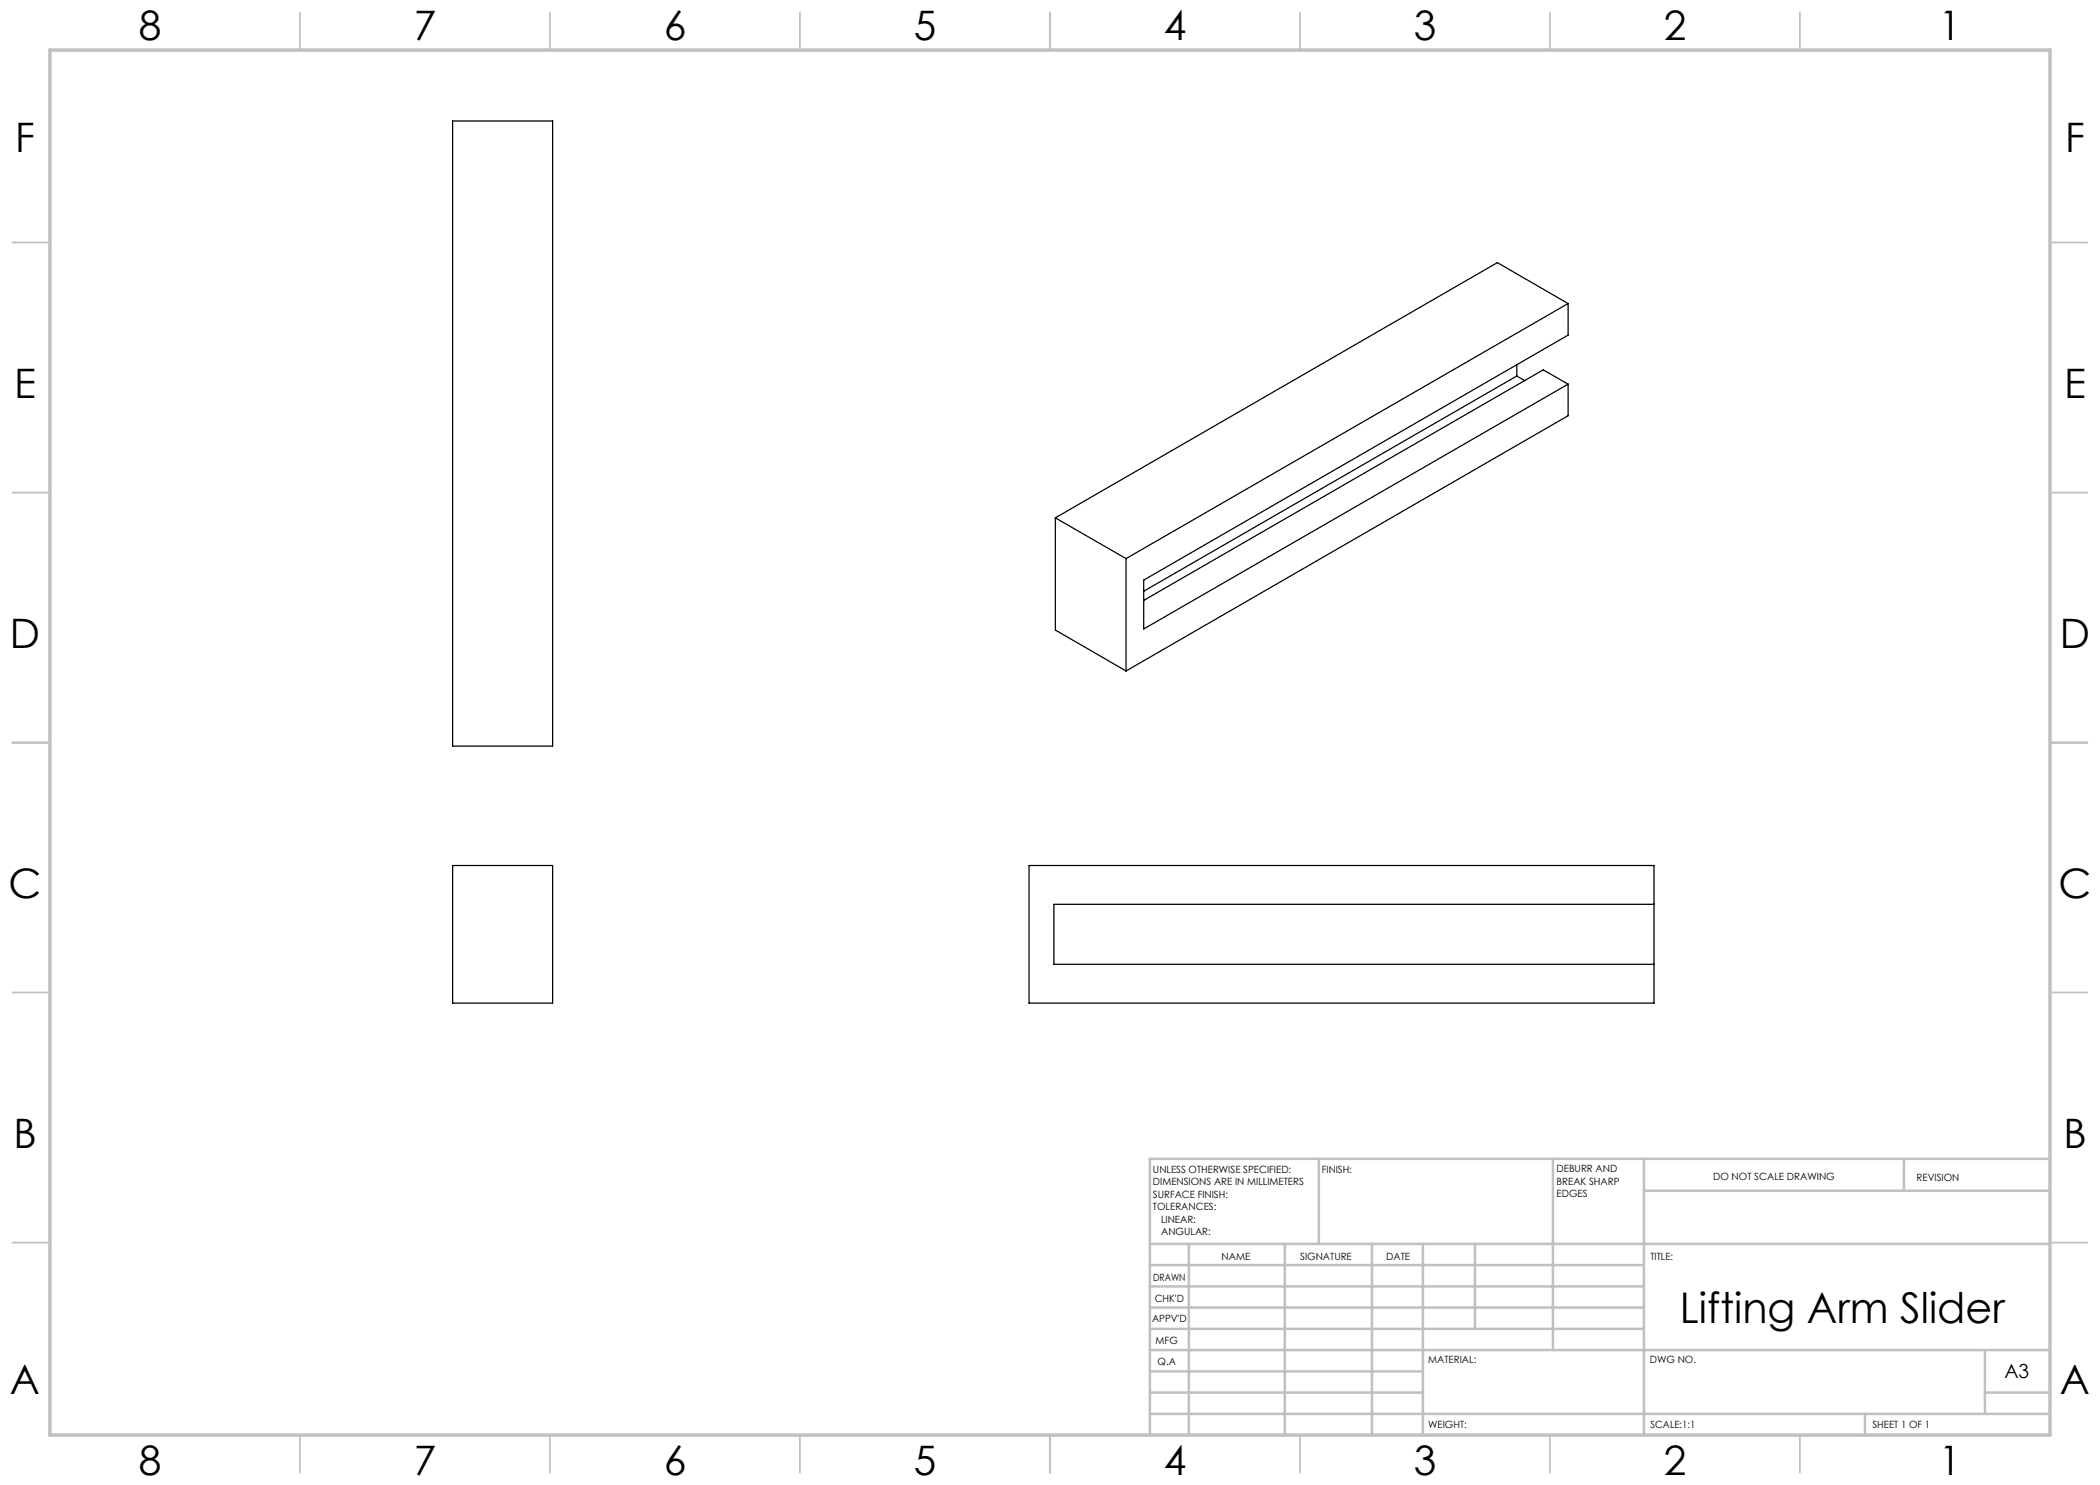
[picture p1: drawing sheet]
<svg xmlns="http://www.w3.org/2000/svg" width="420mm" height="297mm" viewBox="0 0 420 297" stroke-linecap="round" stroke-linejoin="round" font-family="sans-serif">
<g fill="none" stroke="#c0c0c0" stroke-width=".35">
<path d="M60 2.5v7.5M110 2.5v7.5M160 2.5v7.5M210 2.5v7.5M260 2.5v7.5M310 2.5v7.5M360 2.5v7.5M2.5 48.5h7.5M410 48.5h7.5M2.5 98.5h7.5M410 98.5h7.5M2.5 148.5h7.5"/>
<path d="M410 148.5h7.5M2.5 198.5h7.5M410 198.5h7.5M2.5 248.5h7.5M410 248.5h7.5M60 287v7.5M110 287v7.5M160 287v7.5M210 287v7.5M260 287v7.5M310 287v7.5M360 287v7.5"/>
</g>
<g fill="none" stroke="#c0c0c0" stroke-width=".5">
<path d="M263.8 231.8v17M310.6 231.8v38.2M328.8 231.8v55.2M328.8 238.2h81.2M380.8 231.8v6.4M410 231.8h-180v55.2M230 248.8h180M230 257.3h98.8M230 253h98.8M237.8 248.8v38.2M257 248.8v38.2M274.4 248.8v38.2"/>
<path d="M284.6 248.8v38.2M295 248.8v17M230 265.8h98.8M230 261.5h98.8M230 278.5h54.6M230 274.3h54.6M230 270h180M397 278.5h13M397 270v12.8M230 282.8h180M373 282.8v4.2"/>
</g>
<path d="M10 10h400v277h-400z" fill="none" stroke="#c0c0c0" stroke-width=".7"/>
<g fill="none" stroke="#000" stroke-width=".25">
<path d="M90.5 24.2h20v125h-20zM303.4 75.2l-74.7 43M303.4 73v2.2M303.4 75.2l1.5 .9M313.6 60.7l-88.4 51M313.6 60.7l-14.1-8.2-88.4 51.1M313.6 60.7v6.3l-84.9 49v9.8l84.9-49M313.6 76.8v6.3l-88.4 51.1M313.6 76.8l-5-2.8-79.9 46.1M211.1 103.6l14.1 8.1M211.1 103.6v22.4l14.1 8.2M225.2 111.7v22.5"/>
<path d="M90.5 173.1h20v27.5h-20zM205.8 173.1h125v27.5h-125zM330.8 180.9h-120v12h120"/>
</g>
<text font-size="8.5" x="336" y="264.5">Lifting Arm Slider</text>
<g font-size="8.1">
<text x="27.8" y="8">8</text>
<text x="82.8" y="8">7</text>
<text x="132.8" y="8">6</text>
<text x="182.8" y="8">5</text>
<text x="232.8" y="8">4</text>
<text x="282.8" y="8">3</text>
<text x="332.8" y="8">2</text>
<text x="387.8" y="8">1</text>
<text x="3" y="30.4">F</text>
<text x="413" y="30.4">F</text>
<text x="2.8" y="79.6">E</text>
<text x="412.8" y="79.6">E</text>
<text x="2" y="129.6">D</text>
<text x="412" y="129.6">D</text>
<text x="1.7" y="179.6">C</text>
<text x="411.7" y="179.6">C</text>
<text x="2.7" y="229.6">B</text>
<text x="412.7" y="229.6">B</text>
<text x="2" y="278.9">A</text>
<text x="412" y="278.9">A</text>
<text x="27.8" y="295">8</text>
<text x="82.8" y="295">7</text>
<text x="132.8" y="295">6</text>
<text x="182.8" y="295">5</text>
<text x="232.8" y="295">4</text>
<text x="282.8" y="295">3</text>
<text x="332.8" y="295">2</text>
<text x="387.8" y="295">1</text>
</g>
<text font-size="3.9" x="400.9" y="275.5">A3</text>
<g font-size="2">
<text x="230.6" y="234.6">UNLESS OTHERWISE SPECIFIED:</text>
<text x="230.6" y="237.1">DIMENSIONS ARE IN MILLIMETERS</text>
<text x="230.6" y="239.6">SURFACE FINISH:</text>
<text x="264.4" y="234.6">FINISH:</text>
<text x="311.3" y="234.5">DEBURR AND</text>
<text x="311.3" y="237">BREAK SHARP</text>
<text x="311.3" y="239.5">EDGES</text>
<text x="342.6" y="236">DO NOT SCALE DRAWING</text>
<text x="383.3" y="236.2">REVISION</text>
<text x="230.6" y="242.1">TOLERANCES:</text>
<text x="232.2" y="244.6">LINEAR:</text>
<text x="232.2" y="247.1">ANGULAR:</text>
<text x="244.3" y="252">NAME</text>
<text x="260" y="251.9">SIGNATURE</text>
<text x="277.2" y="251.9">DATE</text>
<text x="330.1" y="251.9">TITLE:</text>
<text x="230.6" y="256.1">DRAWN</text>
<text x="230.9" y="260.3">CHK'D</text>
<text x="230.4" y="264.4">APPV'D</text>
<text x="231.1" y="268.8">MFG</text>
<text x="231.5" y="273">Q.A</text>
<text x="285.6" y="272.5">MATERIAL:</text>
<text x="330" y="272.5">DWG NO.</text>
<text x="285.6" y="285.5">WEIGHT:</text>
<text x="330.1" y="285.6">SCALE:1:1</text>
<text x="374.5" y="285.6">SHEET 1 OF 1</text>
</g>
</svg>
